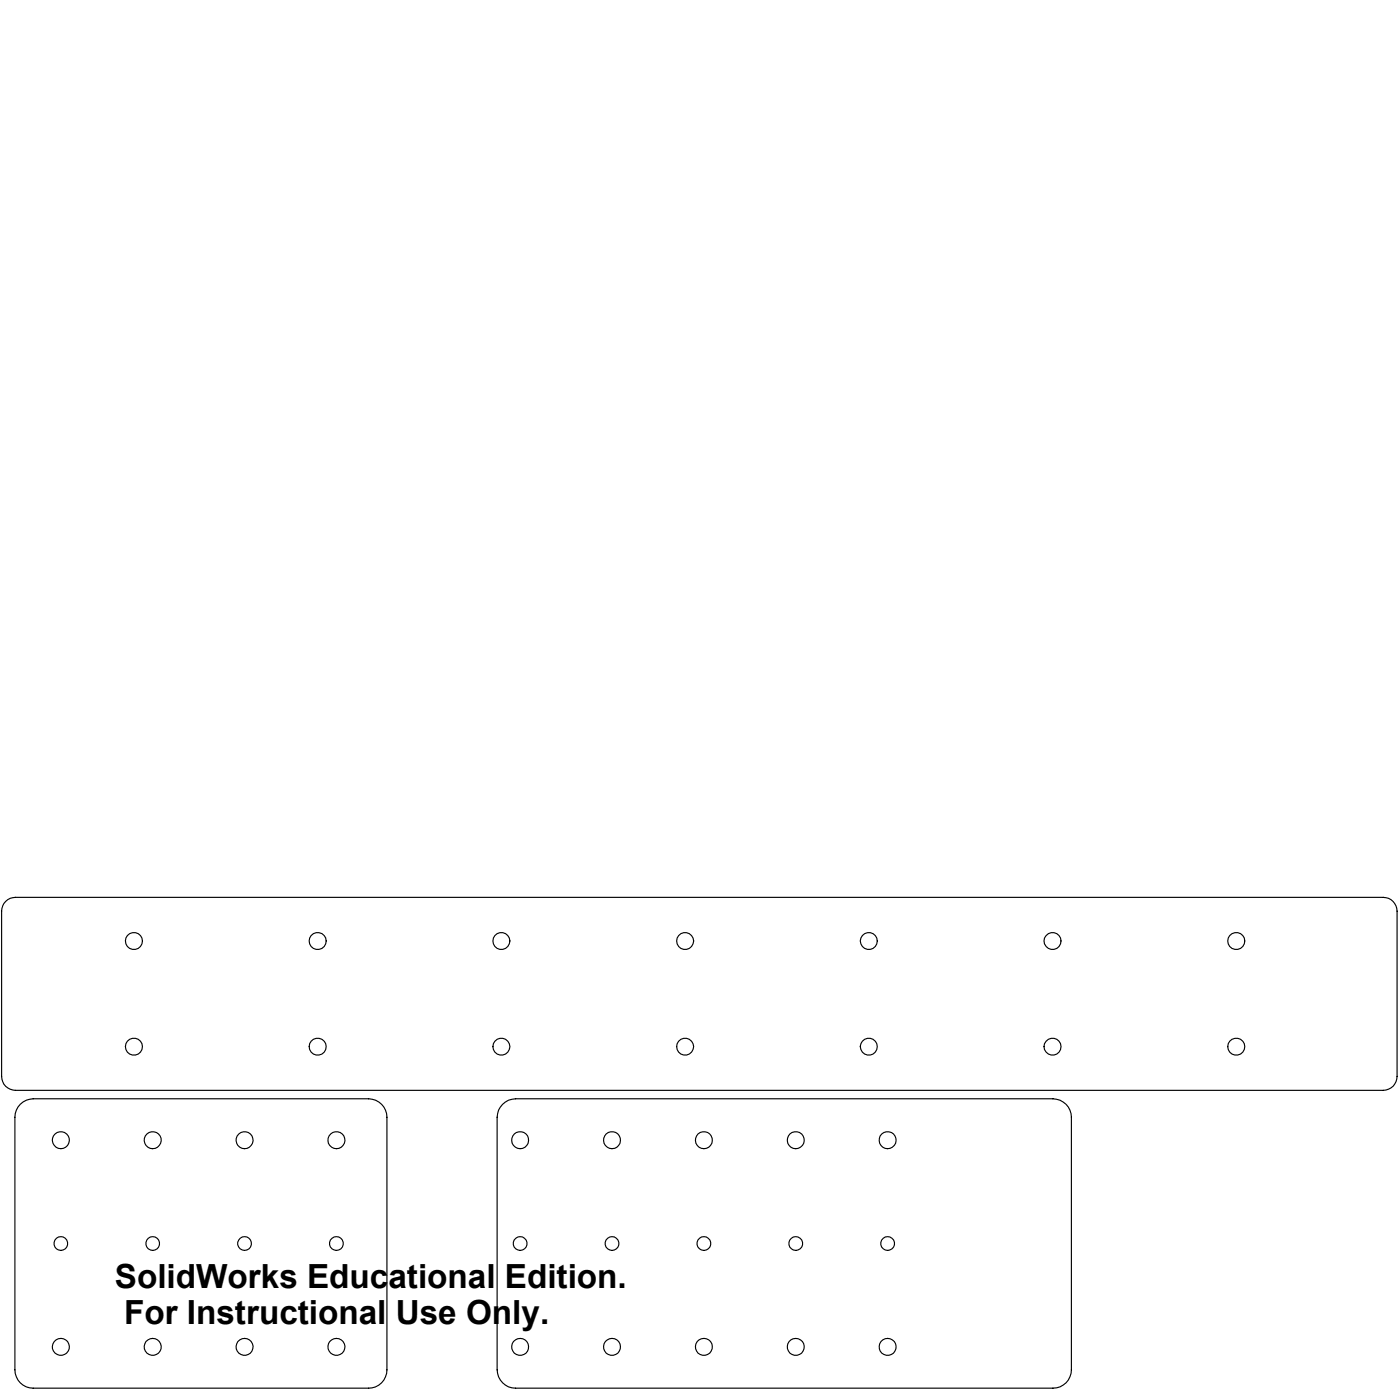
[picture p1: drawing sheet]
<svg xmlns="http://www.w3.org/2000/svg" width="305mm" height="305mm" viewBox="0 0 305 305" stroke-linecap="round" stroke-linejoin="round" font-family="sans-serif">
<g fill="none" stroke="#000" stroke-width=".25">
<path d="M1.2 196.3a2.87 2.87 0 0 1 2.2-.9h297.8a3 3 0 0 1 3 3v36a3 3 0 0 1-3 3h-297.8a3 3 0 0 1-3-3v-36a3.1 3.1 0 0 1 .8-2.1zM4.4 240.4a4.1 4.1 0 0 1 2.8-1.2h73.1a4 4 0 0 1 3.9 4v55a4 4 0 0 1-3.9 4h-73.1a4 4 0 0 1-4-4v-55a4.1 4.1 0 0 1 1.2-2.8zM109.4 240.4a3.9 3.9 0 0 1 2.9-1.2h116.9a4 4 0 0 1 4.1 4v55a4 4 0 0 1-4.1 4h-116.9a4 4 0 0 1-4.1-4v-55a3.9 3.9 0 0 1 1.2-2.8z"/>
<circle cx="29.2" cy="204.9" r="1.86"/>
<circle cx="69.2" cy="204.9" r="1.86"/>
<circle cx="109.2" cy="204.9" r="1.86"/>
<circle cx="149.2" cy="204.9" r="1.86"/>
<circle cx="189.1" cy="204.9" r="1.84"/>
<circle cx="229.2" cy="204.9" r="1.84"/>
<circle cx="269.1" cy="204.9" r="1.86"/>
<circle cx="29.2" cy="227.9" r="1.86"/>
<circle cx="69.2" cy="227.9" r="1.86"/>
<circle cx="109.2" cy="227.9" r="1.84"/>
<circle cx="149.2" cy="227.9" r="1.84"/>
<circle cx="189.1" cy="227.9" r="1.86"/>
<circle cx="229.2" cy="227.9" r="1.86"/>
<circle cx="269.2" cy="227.9" r="1.86"/>
<circle cx="13.2" cy="248.2" r="1.86"/>
<circle cx="33.2" cy="248.2" r="1.86"/>
<circle cx="53.3" cy="248.2" r="1.86"/>
<circle cx="73.3" cy="248.2" r="1.86"/>
<circle cx="113.3" cy="248.2" r="1.86"/>
<circle cx="133.2" cy="248.2" r="1.85"/>
<circle cx="153.2" cy="248.2" r="1.85"/>
<circle cx="173.2" cy="248.2" r="1.85"/>
<circle cx="193.2" cy="248.2" r="1.86"/>
<circle cx="13.2" cy="270.7" r="1.5"/>
<circle cx="33.2" cy="270.7" r="1.5"/>
<circle cx="53.3" cy="270.7" r="1.5"/>
<circle cx="73.2" cy="270.7" r="1.51"/>
<circle cx="113.2" cy="270.7" r="1.51"/>
<circle cx="133.2" cy="270.7" r="1.51"/>
<circle cx="153.2" cy="270.7" r="1.51"/>
<circle cx="173.2" cy="270.7" r="1.51"/>
<circle cx="193.3" cy="270.7" r="1.51"/>
<circle cx="13.2" cy="293.2" r="1.84"/>
<circle cx="33.2" cy="293.2" r="1.84"/>
<circle cx="53.3" cy="293.2" r="1.84"/>
<circle cx="73.3" cy="293.2" r="1.84"/>
<circle cx="113.3" cy="293.2" r="1.84"/>
<circle cx="133.2" cy="293.2" r="1.83"/>
<circle cx="153.2" cy="293.2" r="1.83"/>
<circle cx="173.2" cy="293.2" r="1.83"/>
<circle cx="193.2" cy="293.2" r="1.84"/>
</g>
<g font-size="7.2">
<text x="25" y="280.3">SolidWorks Educational Edition.</text>
<text x="27" y="288.2">For Instructional Use Only.</text>
</g>
</svg>
